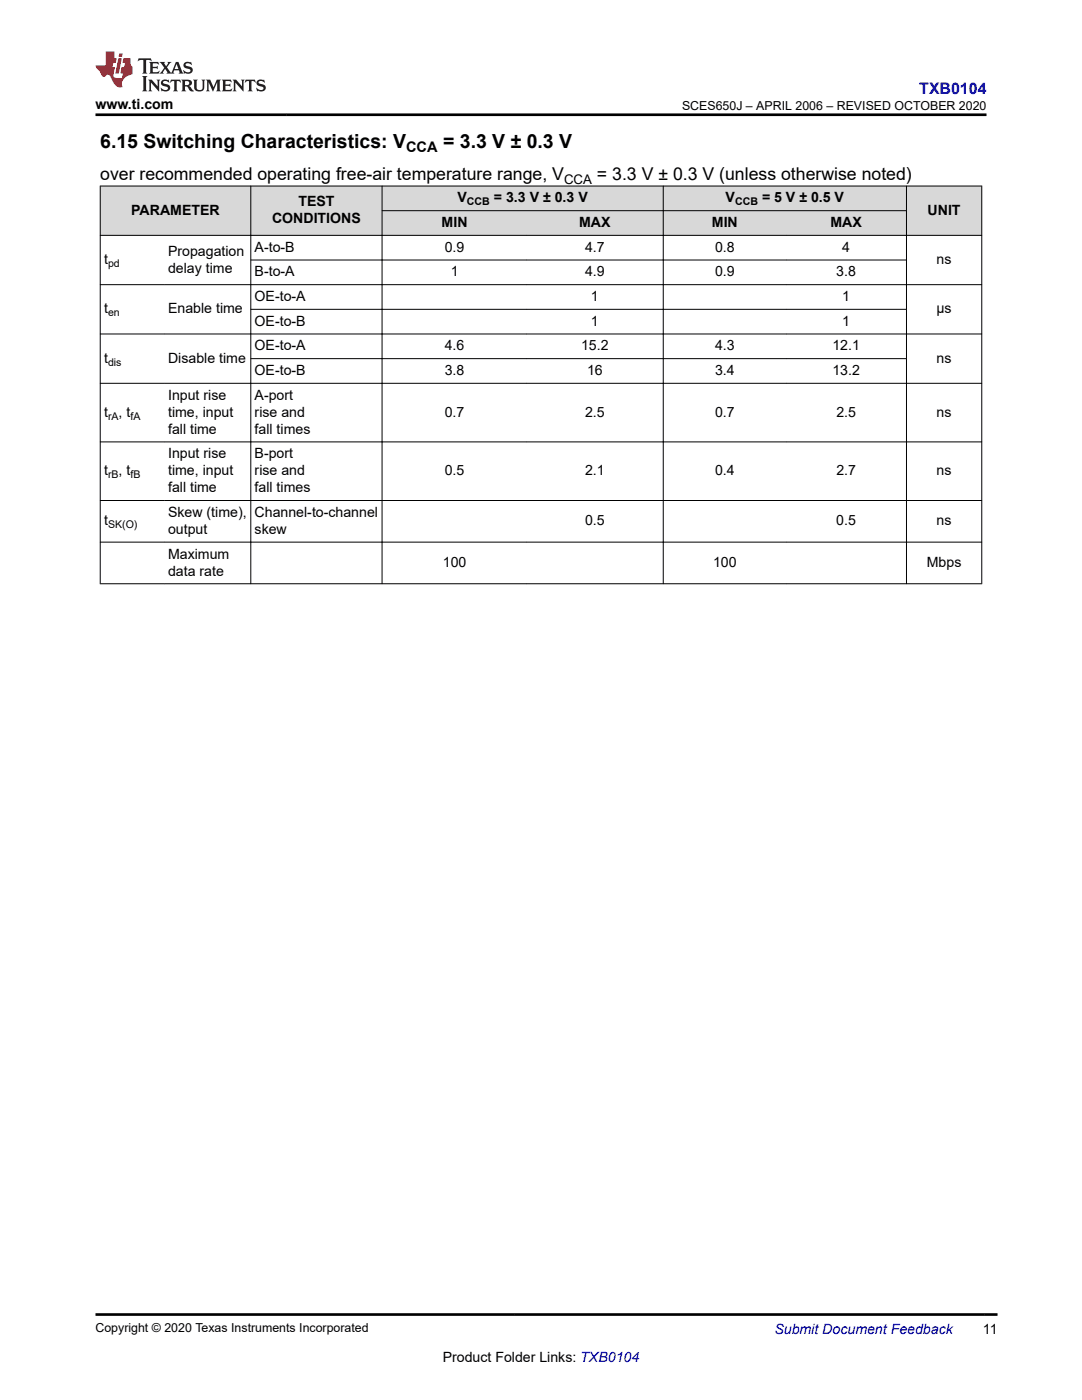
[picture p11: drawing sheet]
<svg xmlns="http://www.w3.org/2000/svg" width="216mm" height="279mm" viewBox="0 0 216 279" stroke-linecap="round" stroke-linejoin="round" font-family="sans-serif">
<g fill="#d8d8d8">
<path d="M20 37.1h175.9v4.9h-175.9z" fill-rule="evenodd"/>
<path d="M20 42h175.9v5h-175.9z" fill-rule="evenodd"/>
<path d="M20.1 37.2h29.9v9.7h-29.9z" fill-rule="evenodd"/>
<path d="M50.1 37.2h26.1v9.7h-26.1z" fill-rule="evenodd"/>
<path d="M76.3 37.2h56v4.8h-56z" fill-rule="evenodd"/>
<path d="M132.4 37.2h48.4v4.8h-48.4z" fill-rule="evenodd"/>
<path d="M180.9 37.2h14.9v9.7h-14.9z" fill-rule="evenodd"/>
<path d="M76.3 42.1h28.8v4.8h-28.8z" fill-rule="evenodd"/>
<path d="M105.1 42.1h27.2v4.8h-27.2z" fill-rule="evenodd"/>
<path d="M132.4 42.1h24.5v4.8h-24.5z" fill-rule="evenodd"/>
<path d="M156.9 42.1h23.9v4.8h-23.9z" fill-rule="evenodd"/>
</g>
<g fill="none" stroke="#000" stroke-width=".2">
<path d="M19.9 37.1h176.1M20 37.1v79.5M50 37.1v79.5M76.2 37.1v79.5M132.3 37.1v79.5M180.9 37.1v79.5M195.9 37.1v79.5M19.9 47h176.1M19.9 56.8h176.1M50 51.9h130.9M76.2 42h104.7M19.9 66.7h176.1"/>
<path d="M19.9 76.5h176.1M50 61.7h130.9M50 71.6h130.9M19.9 88.2h176.1M19.9 99.9h176.1M19.9 108.2h176.1M19.9 116.5h176.1"/>
</g>
<path d="M27.7 11.6l-.2 .6 .5-.2h.6v.1v2.2l-.2 .4h1l-.2-.4v-2.2v-.1h.5l.5 .2-.1-.6zM29.8 12.4l.2 .3v1.6l-.2 .4h1.9l.1-.6a1.08 1.08 0 0 1-1.3 .2v-.7h.6l.4 .2v-.7l-.4 .2h-.6v-.5l.2-.2a1 1 0 0 1 1 .3l-.1-.5zM31.8 12.4l1 1.1-1 1.2h.9l-.2-.2 .4-.8 .5 .8-.2 .2h1.6l-.2-.2 .1-.5h1l.1 .5-.1 .2h.9l-.2-.4-.8-1.9h-.5l-1 2.1-.8-1.1 .9-1h-.8l.2 .2-.5 .6-.3-.6 .1-.2zM35.2 12.8l.4 1h-.8zM36.8 12.5a.65 .65 0 0 0-.2 .7 .65 .65 0 0 0 .6 .5l.7 .1 .1 .3a.79 .79 0 0 1-.7 .4 .79 .79 0 0 1-.7-.5l.1 .7 .2-.1a.93 .93 0 0 0 1.1 0 .93 .93 0 0 0 .4-.9 1.46 1.46 0 0 0-1.2-.6l-.1-.3a1.09 1.09 0 0 1 1.2 .2l-.2-.6-.1 .1-.6-.2zM28.4 15.2l.2 .4v2.2l-.2 .4h1l-.2-.4v-2.2l.2-.4zM29.6 15.9l.2 .4v1.5l-.2 .4h.8l-.3-.4v-1.3l1.7 1.8v-2l.2-.4h-.8l.2 .2 .1 1.1-1.2-1.3zM32.3 16a.65 .65 0 0 0-.2 .8 .65 .65 0 0 0 .7 .4l.6 .2 .1 .2a.79 .79 0 0 1-.7 .4 .79 .79 0 0 1-.7-.5l.1 .7 .2-.1a.93 .93 0 0 0 1.1 .1 .93 .93 0 0 0 .4-1 1.46 1.46 0 0 0-1.2-.5l-.1-.4a1.09 1.09 0 0 1 1.2 .2l-.2-.6-.1 .1-.6-.1zM34.1 15.9l-.1 .6a.63 .63 0 0 1 .7-.3l.1 1.6-.3 .4h1l-.2-.4v-1.6a.66 .66 0 0 1 .8 .3l-.1-.6zM36.2 15.9l.2 .4v1.5l-.2 .4h.9l-.2-.2v-.7h.5l.1 .2a.79 .79 0 0 0 1.2 .6l-1-.9a.61 .61 0 0 0 .6-.6 .61 .61 0 0 0-.5-.7zM36.9 16.2h.2a.47 .47 0 0 1 .5 .1 .47 .47 0 0 1 .1 .5l-.2 .1-.6 .1zM38.5 15.9l.2 .2a2.27 2.27 0 0 0 .4 2 1.04 1.04 0 0 0 1.7-.7v-1.3l.2-.2h-.8l.2 .4v1.1a.6 .6 0 0 1-.6 .6 .6 .6 0 0 1-.6-.6v-1.1l.3-.4zM41.1 15.9l.2 .4v1.5l-.2 .4h.7l-.2-.4v-1.4l.9 1.9 .8-1.9v1.4l-.2 .4h1l-.3-.4v-1.5l.3-.4h-.8l-.7 1.5-.7-1.5zM44.3 15.9l.2 .4v1.5l-.2 .4h1.9l.1-.6a1.09 1.09 0 0 1-1.3 .2v-.7h.6l.4 .2v-.6l-.4 .2h-.6v-.6l.2-.1a1.01 1.01 0 0 1 1 .3l-.1-.6zM46.4 15.9l.3 .4v1.5l-.3 .4h.8l-.2-.4v-1.3l1.6 1.8v-2l.2-.4h-.7l.2 .2v1.1l-1.2-1.3zM49 15.9l-.1 .6a.63 .63 0 0 1 .8-.3v1.6l-.3 .4h1l-.2-.4v-1.6a.66 .66 0 0 1 .8 .3l-.1-.6zM51.4 16a.65 .65 0 0 0-.2 .8 .65 .65 0 0 0 .6 .4l.6 .2 .2 .2a.79 .79 0 0 1-.8 .4 .79 .79 0 0 1-.6-.5l.1 .7 .2-.1a.93 .93 0 0 0 1 .1 .93 .93 0 0 0 .5-1 1.46 1.46 0 0 0-1.3-.5l-.1-.4a1.09 1.09 0 0 1 1.3 .2l-.2-.6-.2 .1-.5-.1z" fill="#231f20"/>
<path d="M21.1 10.3v2.7h-2v.4l.9 1a.95 .95 0 0 0 .9 .9 .59 .59 0 0 1 .6-.4 .59 .59 0 0 1 .5 .3l.4 .8a1.59 1.59 0 0 0 2.1 1.4 1.61 1.61 0 0 1 1-2.3l1-.3-.1-1.5a1.59 1.59 0 0 1-.4-1.7h-1.4l-.2 .9h.5l-.1 .9h-.5l-.2 .9v.3l.4 .1-.2 .9h-.6a.73 .73 0 0 1-1.1-.7l.3-1.5h-.5l.2-.9h.5l.2-.9h-.5v-1.3zM23.6 11.6l-.6 3.1h.7l.6-3.1zM23.8 10.7l-.1 .6h.7l.1-.6z" fill="#ed1c24"/>
<path d="M19.1 22.9h177.8M19 262.3h180" fill="none" stroke="#000" stroke-width=".53"/>
<g font-size="3.9">
<text x="20" y="29.5">6.15 Switching Characteristics: V</text>
<text x="88.4" y="29.5">= 3.3 V ± 0.3 V</text>
</g>
<g font-size="3.5">
<text x="20" y="36">over recommended operating free-air temperature range, V</text>
<text x="119.1" y="36">= 3.3 V ± 0.3 V (unless otherwise noted)</text>
</g>
<text font-size="3.2" fill="#00f" x="183.4" y="18.7">TXB0104</text>
<text font-size="2.9" x="81" y="30.3">CCA</text>
<g font-size="2.8">
<text x="19.1" y="21.8">www.ti.com</text>
<text x="59.5" y="41.2">TEST</text>
<text x="91.3" y="40.4">V</text>
<text x="98.6" y="40.4">= 3.3 V ± 0.3 V</text>
<text x="144.8" y="40.4">V</text>
<text x="152.1" y="40.4">= 5 V ± 0.5 V</text>
<text x="26.2" y="42.9">PARAMETER</text>
<text x="54.3" y="44.6">CONDITIONS</text>
<text x="88.1" y="45.3">MIN</text>
<text x="115.6" y="45.3">MAX</text>
<text x="142.1" y="45.3">MIN</text>
<text x="165.7" y="45.3">MAX</text>
<text x="185.1" y="42.9">UNIT</text>
<text x="20.8" y="52.7">t</text>
<text x="33.5" y="51">Propagation</text>
<text x="50.8" y="50.2">A-to-B</text>
<text x="88.8" y="50.2">0.9</text>
<text x="116.7" y="50.2">4.7</text>
<text x="142.7" y="50.2">0.8</text>
<text x="168.1" y="50.2">4</text>
<text x="186.9" y="52.7">ns</text>
<text x="33.5" y="54.4">delay time</text>
<text x="50.8" y="55.2">B-to-A</text>
<text x="89.9" y="55.2">1</text>
<text x="116.7" y="55.2">4.9</text>
<text x="142.7" y="55.2">0.9</text>
<text x="166.9" y="55.2">3.8</text>
<text x="20.8" y="62.5">t</text>
<text x="33.5" y="62.5">Enable time</text>
<text x="50.8" y="60.1">OE-to-A</text>
<text x="50.8" y="65">OE-to-B</text>
<text x="117.9" y="60.1">1</text>
<text x="117.9" y="65">1</text>
<text x="168.1" y="60.1">1</text>
<text x="168.1" y="65">1</text>
<text x="186.9" y="62.5">μs</text>
<text x="50.8" y="69.9">OE-to-A</text>
<text x="88.8" y="69.9">4.6</text>
<text x="116" y="69.9">15.2</text>
<text x="142.7" y="69.9">4.3</text>
<text x="166.1" y="69.9">12.1</text>
<text x="20.8" y="72.4">t</text>
<text x="33.5" y="72.4">Disable time</text>
<text x="50.8" y="74.8">OE-to-B</text>
<text x="88.8" y="74.8">3.8</text>
<text x="117.1" y="74.8">16</text>
<text x="142.7" y="74.8">3.4</text>
<text x="166.1" y="74.8">13.2</text>
<text x="186.9" y="72.4">ns</text>
<text x="20.8" y="83.2">t</text>
<text x="23.7" y="83.2">, t</text>
<text x="33.5" y="79.8">Input rise</text>
<text x="33.5" y="83.2">time, input</text>
<text x="50.8" y="79.8">A-port</text>
<text x="50.8" y="83.2">rise and</text>
<text x="88.8" y="83.2">0.7</text>
<text x="116.7" y="83.2">2.5</text>
<text x="142.7" y="83.2">0.7</text>
<text x="166.9" y="83.2">2.5</text>
<text x="186.9" y="83.2">ns</text>
<text x="33.5" y="86.5">fall time</text>
<text x="50.8" y="86.5">fall times</text>
<text x="20.8" y="94.9">t</text>
<text x="23.7" y="94.9">, t</text>
<text x="33.5" y="91.5">Input rise</text>
<text x="33.5" y="94.9">time, input</text>
<text x="50.8" y="91.5">B-port</text>
<text x="50.8" y="94.9">rise and</text>
<text x="88.8" y="94.9">0.5</text>
<text x="116.7" y="94.9">2.1</text>
<text x="142.7" y="94.9">0.4</text>
<text x="166.9" y="94.9">2.7</text>
<text x="186.9" y="94.9">ns</text>
<text x="33.5" y="98.2">fall time</text>
<text x="50.8" y="98.2">fall times</text>
<text x="20.8" y="104.9">t</text>
<text x="33.5" y="103.2">Skew (time),</text>
<text x="33.5" y="106.5">output</text>
<text x="50.8" y="103.2">Channel-to-channel</text>
<text x="50.8" y="106.5">skew</text>
<text x="116.7" y="104.9">0.5</text>
<text x="166.9" y="104.9">0.5</text>
<text x="186.9" y="104.9">ns</text>
<text x="33.5" y="111.5">Maximum</text>
<text x="88.4" y="113.2">100</text>
<text x="142.3" y="113.2">100</text>
<text x="184.9" y="113.2">Mbps</text>
<text x="33.5" y="114.9">data rate</text>
<text x="196.1" y="266.1">11</text>
<text x="88.3" y="271.7">Product Folder Links: TXB0104</text>
</g>
<text font-size="2.8" fill="#00f" x="154.5" y="266.2">Submit Document Feedback</text>
<text font-size="2.6" x="112.6" y="36.7">CCA</text>
<g font-size="2.5">
<text x="136.1" y="21.9">SCES650J – APRIL 2006 – REVISED OCTOBER 2020</text>
<text x="19.1" y="265.9">Copyright © 2020 Texas Instruments Incorporated</text>
</g>
<g font-size="2.1">
<text x="93.2" y="41">CCB</text>
<text x="146.7" y="41">CCB</text>
<text x="21.6" y="53.3">pd</text>
<text x="21.6" y="63.1">en</text>
<text x="21.6" y="73">dis</text>
<text x="21.6" y="83.7">rA</text>
<text x="26" y="83.7">fA</text>
<text x="21.6" y="95.4">rB</text>
<text x="26" y="95.4">fB</text>
<text x="21.6" y="105.4">SK(O)</text>
</g>
</svg>
